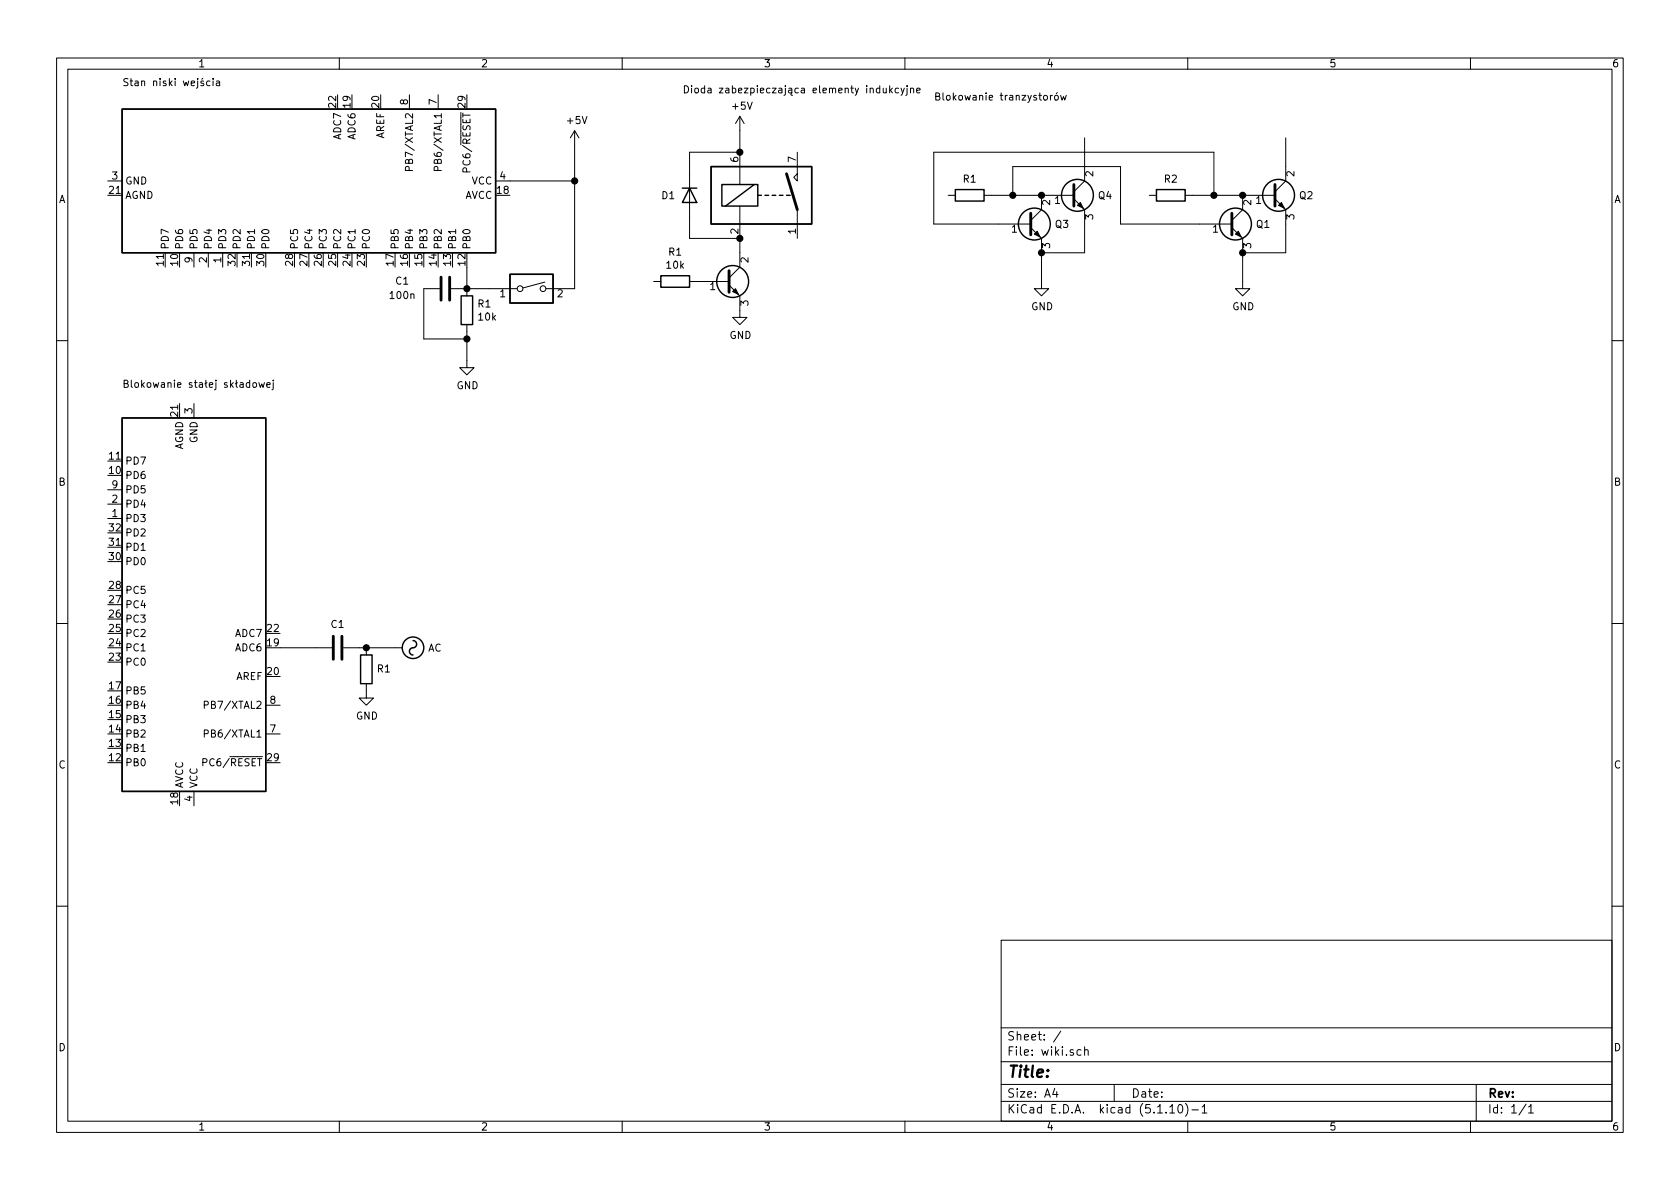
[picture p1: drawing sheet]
EESchema Schematic File Version 4
EELAYER 30 0
EELAYER END
$Descr A4 11693 8268
encoding utf-8
Sheet 1 1
Title ""
Date ""
Rev ""
Comp ""
Comment1 ""
Comment2 ""
Comment3 ""
Comment4 ""
$EndDescr
$Comp
L MCU_Microchip_ATmega:ATmega8-16AU U?
U 1 1
P 2150 1250
F 0 "U?" V 2150 2694 50  0001 L CNN
F 1 "ATmega8-16AU" V 2195 2694 50  0001 L CNN
F 2 "Package_QFP:TQFP-32_7x7mm_P0.8mm" H 2150 1250 50  0001 C CIN
F 3 "http://ww1.microchip.com/downloads/en/DeviceDoc/atmel-2486-8-bit-avr-microcontroller-atmega8_l_datasheet.pdf" H 2150 1250 50  0001 C CNN
	1    2150 1250
	0    1    1    0   
$EndComp
$Comp
L power:+5V #PWR?
U 1 1
P 4000 1000
F 0 "#PWR?" H 4000 850 50  0001 C CNN
F 1 "+5V" H 4015 1173 50  0000 C CNN
F 2 "" H 4000 1000 50  0001 C CNN
F 3 "" H 4000 1000 50  0001 C CNN
	1    4000 1000
	1    0    0    -1  
$EndComp
Wire Wire Line
	4000 1250 4000 1000
Wire Wire Line
	3550 1250 4000 1250
$Comp
L Switch:SW_DIP_x01 SW?
U 1 1
P 3700 2000
F 0 "SW?" H 3700 2175 50  0001 C CNN
F 1 "SW_DIP_x01" H 3700 2176 50  0001 C CNN
F 2 "" H 3700 2000 50  0001 C CNN
F 3 "~" H 3700 2000 50  0001 C CNN
	1    3700 2000
	1    0    0    -1  
$EndComp
Wire Wire Line
	4000 1250 4000 2000
Connection ~ 4000 1250
Wire Wire Line
	3250 1850 3250 2000
Wire Wire Line
	3250 2000 3400 2000
$Comp
L Device:R R1
U 1 1
P 3250 2150
F 0 "R1" H 3320 2196 50  0000 L CNN
F 1 "10k" H 3320 2105 50  0000 L CNN
F 2 "" V 3180 2150 50  0001 C CNN
F 3 "~" H 3250 2150 50  0001 C CNN
	1    3250 2150
	1    0    0    -1  
$EndComp
Connection ~ 3250 2000
$Comp
L power:GND #PWR?
U 1 1
P 3250 2500
F 0 "#PWR?" H 3250 2250 50  0001 C CNN
F 1 "GND" H 3255 2327 50  0000 C CNN
F 2 "" H 3250 2500 50  0001 C CNN
F 3 "" H 3250 2500 50  0001 C CNN
	1    3250 2500
	1    0    0    -1  
$EndComp
Wire Wire Line
	3250 2300 3250 2350
$Comp
L Device:C C1
U 1 1
P 3100 2000
F 0 "C1" V 3150 2300 50  0000 C CNN
F 1 "100n" V 3050 2300 50  0000 C CNN
F 2 "" H 3138 1850 50  0001 C CNN
F 3 "~" H 3100 2000 50  0001 C CNN
	1    3100 2000
	0    -1   -1   0   
$EndComp
Wire Wire Line
	2950 2000 2950 2350
Wire Wire Line
	2950 2350 3250 2350
Connection ~ 3250 2350
Wire Wire Line
	3250 2350 3250 2500
Text Notes 850  600  0    50   ~ 0
Stan niski wejścia
$Comp
L Relay:DIPxx-1Axx-11x K?
U 1 1
P 5350 1350
F 0 "K?" H 5680 1350 50  0001 L CNN
F 1 "DIPxx-1Axx-11x" H 5680 1305 50  0001 L CNN
F 2 "Relay_THT:Relay_StandexMeder_DIP_LowProfile" H 5700 1300 50  0001 L CNN
F 3 "https://standexelectronics.com/wp-content/uploads/datasheet_reed_relay_DIP.pdf" H 5350 1350 50  0001 C CNN
	1    5350 1350
	1    0    0    -1  
$EndComp
$Comp
L Device:Q_NPN_BCE Q?
U 1 1
P 5050 1950
F 0 "Q?" H 5241 1950 50  0001 L CNN
F 1 "Q_NPN_BCE" H 5241 1905 50  0001 L CNN
F 2 "" H 5250 2050 50  0001 C CNN
F 3 "~" H 5050 1950 50  0001 C CNN
	1    5050 1950
	1    0    0    -1  
$EndComp
$Comp
L power:+5V #PWR?
U 1 1
P 5150 900
F 0 "#PWR?" H 5150 750 50  0001 C CNN
F 1 "+5V" H 5165 1073 50  0000 C CNN
F 2 "" H 5150 900 50  0001 C CNN
F 3 "" H 5150 900 50  0001 C CNN
	1    5150 900 
	1    0    0    -1  
$EndComp
$Comp
L Device:R R1
U 1 1
P 4700 1950
F 0 "R1" V 4493 1950 50  0000 C CNN
F 1 "10k" V 4584 1950 50  0000 C CNN
F 2 "" V 4630 1950 50  0001 C CNN
F 3 "~" H 4700 1950 50  0001 C CNN
	1    4700 1950
	0    1    1    0   
$EndComp
$Comp
L power:GND #PWR?
U 1 1
P 5150 2150
F 0 "#PWR?" H 5150 1900 50  0001 C CNN
F 1 "GND" H 5155 1977 50  0000 C CNN
F 2 "" H 5150 2150 50  0001 C CNN
F 3 "" H 5150 2150 50  0001 C CNN
	1    5150 2150
	1    0    0    -1  
$EndComp
$Comp
L Device:D D1
U 1 1
P 4800 1350
F 0 "D1" V 4800 1150 50  0000 L CNN
F 1 "D" V 4850 1150 50  0001 L CNN
F 2 "" H 4800 1350 50  0001 C CNN
F 3 "~" H 4800 1350 50  0001 C CNN
	1    4800 1350
	0    1    1    0   
$EndComp
Wire Wire Line
	4800 1200 4800 1050
Wire Wire Line
	5150 1650 5150 1750
Wire Wire Line
	4800 1500 4800 1650
Wire Wire Line
	4800 1650 5150 1650
Connection ~ 5150 1650
Wire Wire Line
	5150 1050 4800 1050
Connection ~ 5150 1050
Wire Wire Line
	5150 900  5150 1050
Text Notes 4750 650  0    50   ~ 0
Dioda zabezpieczająca elementy indukcyjne
$Comp
L Device:Q_NPN_BCE Q4
U 1 1
P 7450 1350
F 0 "Q4" H 7640 1350 50  0000 L CNN
F 1 "Q_NPN_BCE" H 7641 1305 50  0001 L CNN
F 2 "" H 7650 1450 50  0001 C CNN
F 3 "~" H 7450 1350 50  0001 C CNN
	1    7450 1350
	1    0    0    -1  
$EndComp
$Comp
L Device:Q_NPN_BCE Q3
U 1 1
P 7150 1550
F 0 "Q3" H 7340 1550 50  0000 L CNN
F 1 "Q_NPN_BCE" H 7341 1505 50  0001 L CNN
F 2 "" H 7350 1650 50  0001 C CNN
F 3 "~" H 7150 1550 50  0001 C CNN
	1    7150 1550
	1    0    0    -1  
$EndComp
$Comp
L power:GND #PWR?
U 1 1
P 7250 1950
F 0 "#PWR?" H 7250 1700 50  0001 C CNN
F 1 "GND" H 7255 1777 50  0000 C CNN
F 2 "" H 7250 1950 50  0001 C CNN
F 3 "" H 7250 1950 50  0001 C CNN
	1    7250 1950
	1    0    0    -1  
$EndComp
Wire Wire Line
	7250 1750 7250 1950
Wire Wire Line
	7250 1750 7550 1750
Wire Wire Line
	7550 1750 7550 1550
Connection ~ 7250 1750
$Comp
L Device:R R1
U 1 1
P 6750 1350
F 0 "R1" V 6635 1350 50  0000 C CNN
F 1 "R" V 6634 1350 50  0001 C CNN
F 2 "" V 6680 1350 50  0001 C CNN
F 3 "~" H 6750 1350 50  0001 C CNN
	1    6750 1350
	0    1    1    0   
$EndComp
Wire Wire Line
	6900 1350 7050 1350
Connection ~ 7250 1350
Wire Wire Line
	7550 1150 7550 950 
$Comp
L Device:Q_NPN_BCE Q2
U 1 1
P 8850 1350
F 0 "Q2" H 9040 1350 50  0000 L CNN
F 1 "Q_NPN_BCE" H 9041 1305 50  0001 L CNN
F 2 "" H 9050 1450 50  0001 C CNN
F 3 "~" H 8850 1350 50  0001 C CNN
	1    8850 1350
	1    0    0    -1  
$EndComp
$Comp
L Device:Q_NPN_BCE Q1
U 1 1
P 8550 1550
F 0 "Q1" H 8740 1550 50  0000 L CNN
F 1 "Q_NPN_BCE" H 8741 1505 50  0001 L CNN
F 2 "" H 8750 1650 50  0001 C CNN
F 3 "~" H 8550 1550 50  0001 C CNN
	1    8550 1550
	1    0    0    -1  
$EndComp
$Comp
L power:GND #PWR?
U 1 1
P 8650 1950
F 0 "#PWR?" H 8650 1700 50  0001 C CNN
F 1 "GND" H 8655 1777 50  0000 C CNN
F 2 "" H 8650 1950 50  0001 C CNN
F 3 "" H 8650 1950 50  0001 C CNN
	1    8650 1950
	1    0    0    -1  
$EndComp
Wire Wire Line
	8650 1750 8650 1950
Wire Wire Line
	8650 1750 8950 1750
Wire Wire Line
	8950 1750 8950 1550
Connection ~ 8650 1750
$Comp
L Device:R R2
U 1 1
P 8150 1350
F 0 "R2" V 8035 1350 50  0000 C CNN
F 1 "R" V 8034 1350 50  0001 C CNN
F 2 "" V 8080 1350 50  0001 C CNN
F 3 "~" H 8150 1350 50  0001 C CNN
	1    8150 1350
	0    1    1    0   
$EndComp
Wire Wire Line
	8300 1350 8450 1350
Connection ~ 8650 1350
Wire Wire Line
	8950 1150 8950 950 
Wire Wire Line
	7050 1350 7050 1150
Wire Wire Line
	7800 1150 7800 1550
Wire Wire Line
	7800 1550 8350 1550
Connection ~ 7050 1350
Wire Wire Line
	7050 1350 7250 1350
Wire Wire Line
	8450 1350 8450 1050
Wire Wire Line
	8450 1050 6500 1050
Wire Wire Line
	6500 1050 6500 1550
Wire Wire Line
	6500 1550 6950 1550
Connection ~ 8450 1350
Wire Wire Line
	8450 1350 8650 1350
Wire Wire Line
	7050 1150 7800 1150
Text Notes 6500 700  0    50   ~ 0
Blokowanie tranzystorów
$Comp
L power:AC #PWR?
U 1 1
P 2750 4500
F 0 "#PWR?" H 2750 4400 50  0001 C CNN
F 1 "AC" V 2750 4729 50  0000 L CNN
F 2 "" H 2750 4500 50  0001 C CNN
F 3 "" H 2750 4500 50  0001 C CNN
	1    2750 4500
	0    1    1    0   
$EndComp
$Comp
L Device:C C1
U 1 1
P 2350 4500
F 0 "C1" V 2510 4500 50  0000 C CNN
F 1 "C" V 2511 4500 50  0001 C CNN
F 2 "" H 2388 4350 50  0001 C CNN
F 3 "~" H 2350 4500 50  0001 C CNN
	1    2350 4500
	0    -1   -1   0   
$EndComp
$Comp
L MCU_Microchip_ATmega:ATmega8-16AU U?
U 1 1
P 1350 4200
F 0 "U?" V 1350 5644 50  0001 L CNN
F 1 "ATmega8-16AU" V 1395 5644 50  0001 L CNN
F 2 "Package_QFP:TQFP-32_7x7mm_P0.8mm" H 1350 4200 50  0001 C CIN
F 3 "http://ww1.microchip.com/downloads/en/DeviceDoc/atmel-2486-8-bit-avr-microcontroller-atmega8_l_datasheet.pdf" H 1350 4200 50  0001 C CNN
	1    1350 4200
	-1   0    0    1   
$EndComp
Wire Wire Line
	1950 4500 2200 4500
Text Notes 850  2700 0    50   ~ 0
Blokowanie stałej składowej
$Comp
L Device:R R1
U 1 1
P 2550 4650
F 0 "R1" H 2480 4650 50  0000 R CNN
F 1 "R" H 2480 4695 50  0001 R CNN
F 2 "" V 2480 4650 50  0001 C CNN
F 3 "~" H 2550 4650 50  0001 C CNN
	1    2550 4650
	-1   0    0    1   
$EndComp
Wire Wire Line
	2500 4500 2550 4500
Connection ~ 2550 4500
Wire Wire Line
	2550 4500 2750 4500
$Comp
L power:GND #PWR?
U 1 1
P 2550 4800
F 0 "#PWR?" H 2550 4550 50  0001 C CNN
F 1 "GND" H 2555 4627 50  0000 C CNN
F 2 "" H 2550 4800 50  0001 C CNN
F 3 "" H 2550 4800 50  0001 C CNN
	1    2550 4800
	1    0    0    -1  
$EndComp
$EndSCHEMATC
